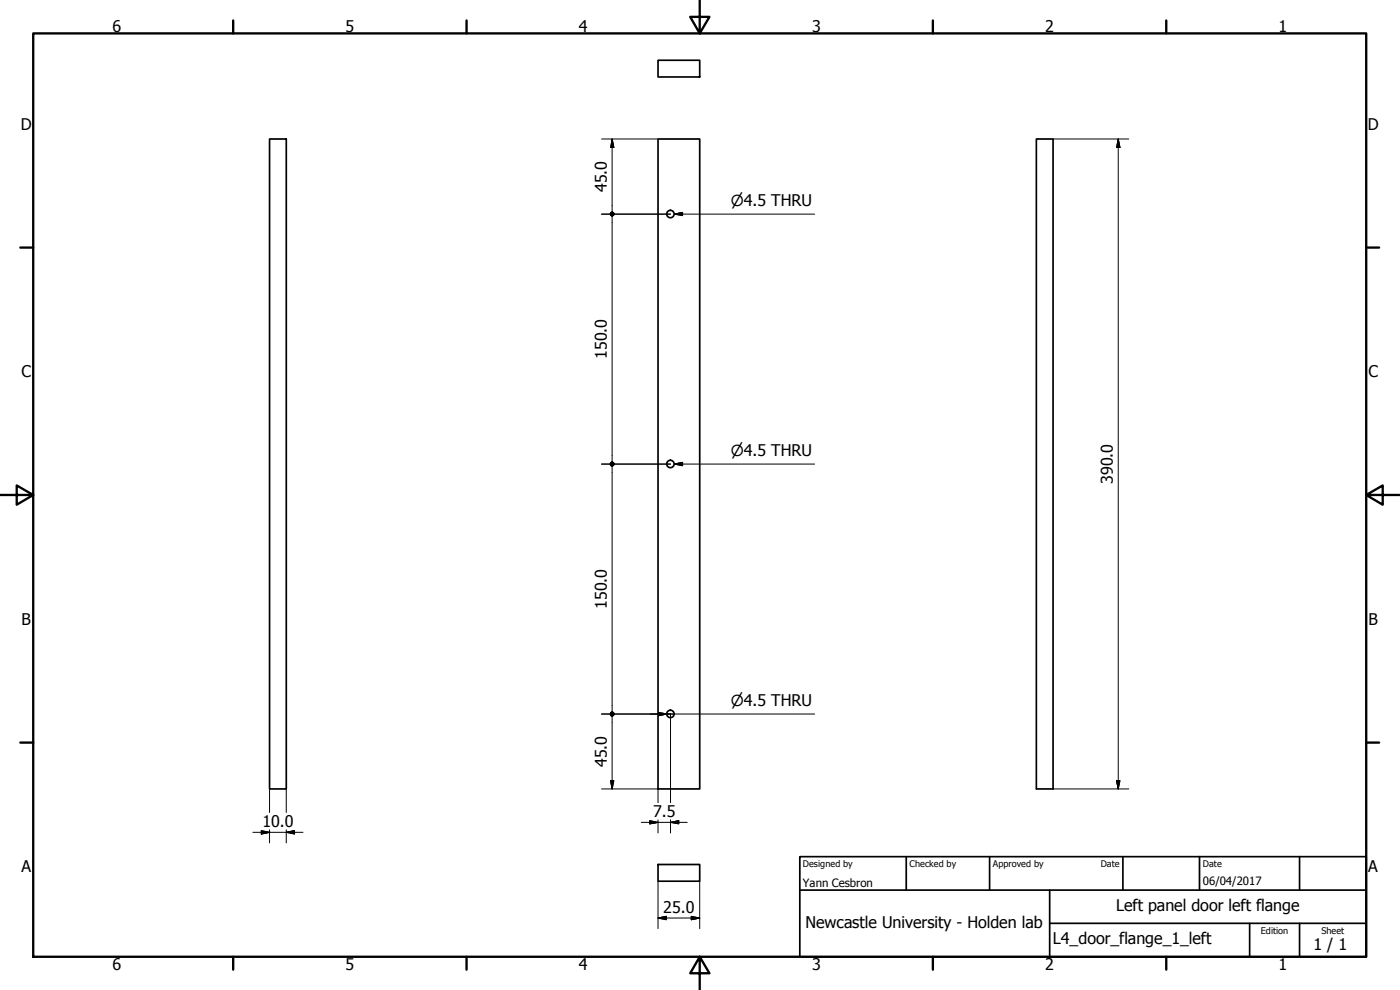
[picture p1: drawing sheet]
<svg xmlns="http://www.w3.org/2000/svg" width="420mm" height="297mm" viewBox="0 0 420 297" stroke-linecap="round" stroke-linejoin="round" font-family="sans-serif">
<!-- layer: Visible (ISO) -->
<g fill="none" stroke="#000" stroke-width=".51">
<path d="M197.5 18.1h12.5v5h-12.5zM80.9 41.7h5v195h-5zM197.5 41.7h12.5v195h-12.5zM311 41.7h5v195h-5zM197.5 259.4h12.5v5h-12.5z"/>
<circle cx="201.2" cy="64.2" r="1.11"/>
<circle cx="201.2" cy="139.2" r="1.11"/>
<circle cx="201.2" cy="214.2" r="1.11"/>
</g>
<!-- layer: Border (ISO) -->
<g fill="none" stroke="#000" stroke-width=".7">
<path d="M10 10h400v277.1h-400zM70 6.1v3.9M140 6.1v3.9M210 0v10l-2.9-4.9h5.8l-2.9 4.9M280 6.1v3.9M350 6.1v3.9M6.1 74.3h3.9M410 74.3h3.9M0 148.5h10l-5-2.8v5.7l5-2.9M410 148.5l5 2.9v-5.7l-5 2.8h10M6.1 222.8h3.9M410 222.8h3.9"/>
<path d="M70 287.1v3.8M140 287.1v3.8M210 287.1l2.9 4.9h-5.8l2.9-4.9v9.9M280 287.1v3.8M350 287.1v3.8"/>
</g>
<!-- layer: Title (ISO) -->
<path d="M240 257h170v30.1h-170zM272 257v10.1M297 257v10.1M337 257v10.1M360 257v10.1M390 257v10.1M240 267.1h170M315 277h95M315 267.1v20M375 277v10.1M390 277v10.1" fill="none" stroke="#000" stroke-width=".51"/>
<!-- layer: Dimension (ISO) -->
<g fill="none" stroke="#000" stroke-width=".3">
<path d="M180.5 41.7h17M183.7 41.7l.5 2.5h-.9zM183.7 41.7v21.9M316 41.7h22.8M335.6 41.7l.5 2.5h-1zM335.6 41.7v195M180.5 64.2h20.7M183.7 64.8v73.8M180.5 139.2h20.7M183.7 139.8v73.8M180.5 214.2h17.2M183.7 214.9v21.8"/>
<path d="M200 214.2h1.2v26.6M80.9 236.7v7.1M85.9 236.7v7.1M180.5 236.7h17v4.1M183.3 234.2h.9l-.5 2.5zM316 236.7h22.8M335.1 234.2h1l-.5 2.5zM75.9 249.7h15M78.4 249.2l2.5 .5-2.5 .5zM80.9 249v3.9M85.9 249.7l2.5-.5v1zM85.9 249v3.9"/>
<path d="M192.5 246.7h13.7M195 246.2l2.5 .5-2.5 .5zM197.5 246v3.9M201.2 246.7l2.5-.5v1zM201.2 246v3.9M197.5 275.4l2.5-.5v1.1zM197.5 275.4h12.5M197.5 264.4v14.2M207.5 274.9l2.5 .5-2.5 .6zM210 264.4v14.2"/>
</g>
<g fill="#000" stroke="#000" stroke-width=".3">
<path d="M183.7 41.7l.5 2.5zM183.7 41.7l.5 2.5h-.9zM335.6 41.7l.5 2.5zM335.6 41.7l.5 2.5h-1zM183.3 63.8l.4-.2-.6 .6zM183.7 63.6l-.4 1-.2-.4zM183.7 63.6v1.2l-.4-.2zM183.7 63.6l.4 1-.4 .2zM183.7 63.6l.6 .6-.2 .4zM183.7 63.6l.4 .2 .2 .4zM183.7 63.6l.4 .2zM183.7 64.8l.6-.6-.2 .4z"/>
<path d="M184.1 63.8l.2 .4-.6 .6zM183.7 63.6l.4 .2-.4 1zM183.3 63.8l.4-.2v1.2zM183.3 63.8l.4 1-.6-.6zM183.1 64.2l.6 .6-.4-.2zM183.3 64.6l.4 .2zM183.3 138.8l.4-.2-.6 .6zM183.7 138.6l-.4 1.1-.2-.5zM183.7 138.6v1.2l-.4-.1zM183.7 138.6l.4 1.1-.4 .1zM183.7 138.6l.6 .6-.2 .5zM183.7 138.6l.4 .2 .2 .4z"/>
<path d="M183.7 138.6l.4 .2zM183.7 139.8l.6-.6-.2 .5zM184.1 138.8l.2 .4-.6 .6zM183.7 138.6l.4 .2-.4 1zM183.3 138.8l.4-.2v1.2zM183.3 138.8l.4 1-.6-.6zM183.1 139.2l.6 .6-.4-.1zM183.3 139.7l.4 .1zM183.3 213.8l.4-.2-.6 .6zM183.7 213.6l-.4 1.1-.2-.5zM183.7 213.6v1.3l-.4-.2zM183.7 213.6l.4 1.1-.4 .2z"/>
<path d="M183.7 213.6l.6 .6-.2 .5zM183.7 213.6l.4 .2 .2 .4zM183.7 213.6l.4 .2zM184.3 214.2l-.2 .5-.4 .2zM184.1 213.8l.2 .4-.6 .7zM183.7 213.6l.4 .2-.4 1.1zM183.3 213.8l.4-.2v1.3zM183.3 213.8l.4 1.1-.6-.7zM183.1 214.2l.6 .7-.4-.2zM183.3 214.7l.4 .2zM183.3 234.2l.4 2.5zM183.3 234.2h.9l-.5 2.5z"/>
<path d="M335.1 234.2l.5 2.5zM335.1 234.2h1l-.5 2.5zM78.4 250.2l2.5-.5zM78.4 249.2l2.5 .5-2.5 .5zM85.9 249.7l2.5-.5zM85.9 249.7l2.5-.5v1zM195 247.2l2.5-.5zM195 246.2l2.5 .5-2.5 .5zM201.2 246.7l2.5-.5zM201.2 246.7l2.5-.5v1zM197.5 275.4l2.5-.5zM197.5 275.4l2.5-.5v1.1z"/>
<path d="M207.5 276l2.5-.6zM207.5 274.9l2.5 .5-2.5 .6z"/>
</g>
<!-- layer: Symbol (ISO) -->
<path d="M202.4 64.2l2.5-.5v1zM202.4 64.2h42.1M202.4 139.2l2.5-.5v1zM202.4 139.2h42.1M195.1 214.2h7.3M197.6 213.7l2.5 .5-2.5 .5zM200.1 214.2h44.4" fill="none" stroke="#000" stroke-width=".3"/>
<path d="M202.4 64.2l2.5-.5zM202.4 64.2l2.5-.5v1zM202.4 139.2l2.5-.5zM202.4 139.2l2.5-.5v1zM197.6 214.7l2.5-.5zM197.6 213.7l2.5 .5-2.5 .5z" fill="#000" stroke="#000" stroke-width=".3"/>
<g font-size="4.8">
<text x="33.7" y="9.6">6</text>
<text x="103.7" y="9.6">5</text>
<text x="173.7" y="9.6">4</text>
<text x="243.7" y="9.6">3</text>
<text x="313.7" y="9.6">2</text>
<text x="383.7" y="9.6">1</text>
<text x="6.2" y="38.9">D</text>
<text x="410.5" y="38.9">D</text>
<text x="182.1" y="57.6" transform="rotate(-90 182.1 57.6)">45.0</text>
<text x="182.1" y="107.7" transform="rotate(-90 182.1 107.7)">150.0</text>
<text x="6.4" y="113.1">C</text>
<text x="410.7" y="113.1">C</text>
<text x="334" y="145.2" transform="rotate(-90 334 145.2)">390.0</text>
<text x="182.1" y="182.7" transform="rotate(-90 182.1 182.7)">150.0</text>
<text x="6.4" y="187.4">B</text>
<text x="410.7" y="187.4">B</text>
<text x="182.1" y="230.2" transform="rotate(-90 182.1 230.2)">45.0</text>
<text x="196" y="245.1">7.5</text>
<text x="78.7" y="248.1">10.0</text>
<text x="6.4" y="261.7">A</text>
<text x="410.7" y="261.7">A</text>
<text x="199.1" y="273.9">25.0</text>
<text x="335" y="273.4">Left panel door left flange</text>
<text x="241.7" y="278.4">Newcastle University - Holden lab</text>
<text x="316" y="283.4">L4_door_flange_1_left</text>
<text x="394.2" y="285">1 / 1</text>
<text x="33.7" y="290.9">6</text>
<text x="103.7" y="290.9">5</text>
<text x="173.7" y="290.9">4</text>
<text x="243.7" y="290.9">3</text>
<text x="313.7" y="290.9">2</text>
<text x="383.7" y="290.9">1</text>
</g>
<g font-size="4.6">
<text x="219.3" y="61.8">⌀4.5 THRU</text>
<text x="219.3" y="136.8">⌀4.5 THRU</text>
<text x="219.3" y="211.8">⌀4.5 THRU</text>
</g>
<g font-size="3.4">
<text x="241" y="266">Yann Cesbron</text>
<text x="361" y="265.5">06/04/2017</text>
</g>
<g font-size="2.7">
<text x="241" y="260.1">Designed by</text>
<text x="273" y="260.1">Checked by</text>
<text x="298" y="260.1">Approved by</text>
<text x="330.3" y="260">Date</text>
<text x="361" y="260">Date</text>
<text x="378.4" y="280.1">Edition</text>
<text x="396.6" y="280.1">Sheet</text>
</g>
</svg>
